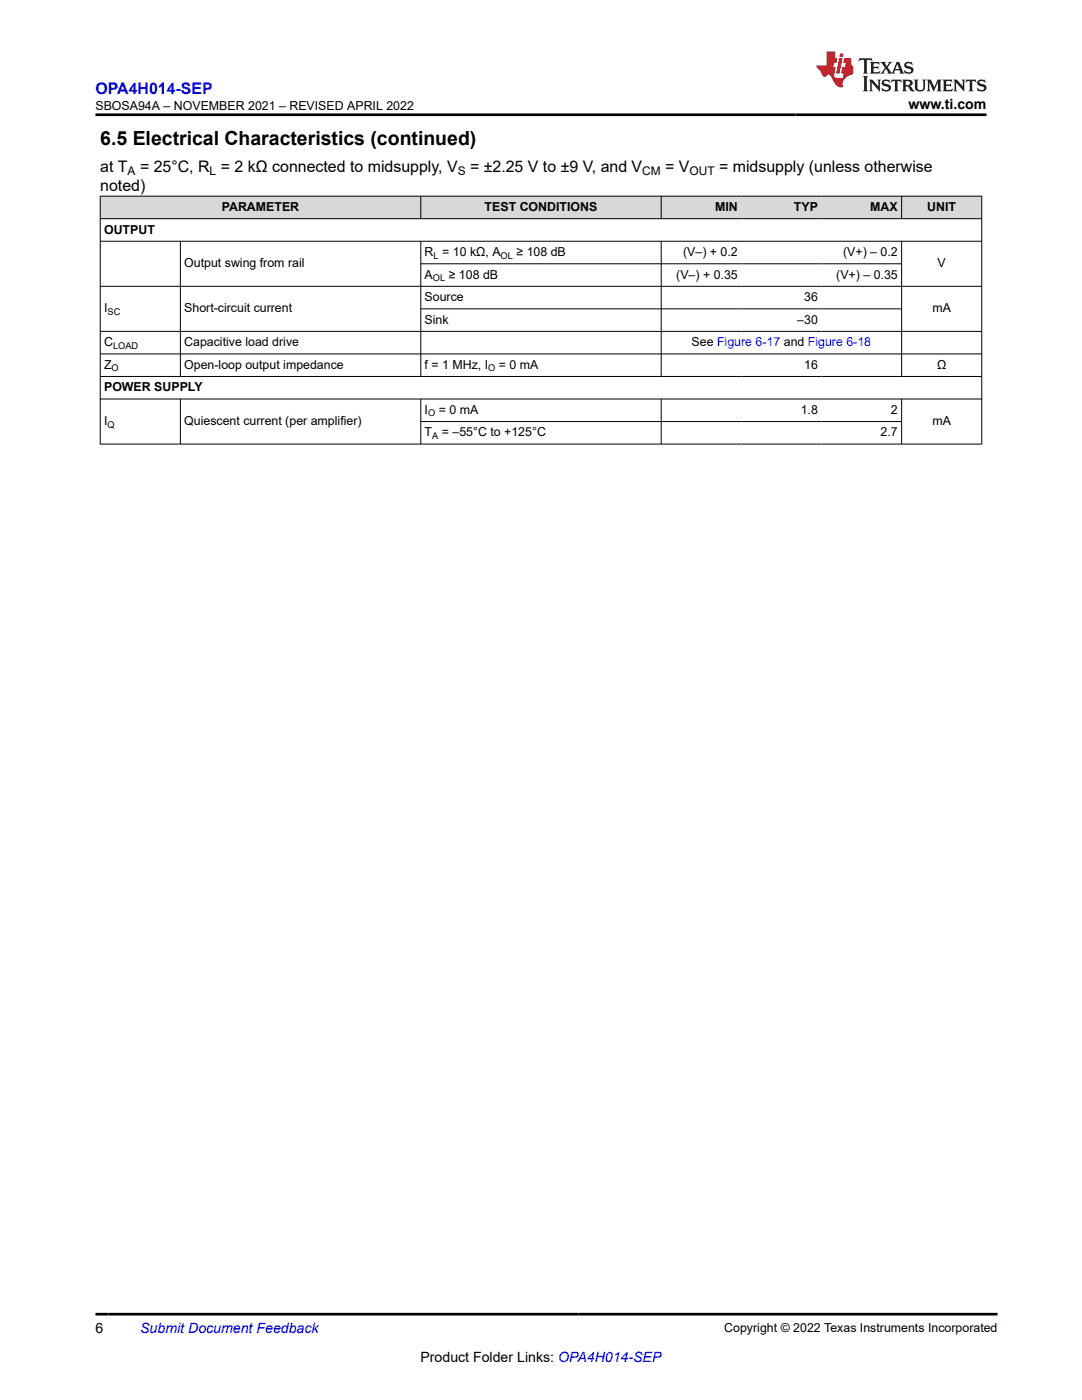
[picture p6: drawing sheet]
<svg xmlns="http://www.w3.org/2000/svg" width="216mm" height="279mm" viewBox="0 0 216 279" stroke-linecap="round" stroke-linejoin="round" font-family="sans-serif">
<g fill="#d8d8d8">
<path d="M20 39.1h175.9v4.5h-175.9z" fill-rule="evenodd"/>
<path d="M20.1 39.2h63.8v4.4h-63.8z" fill-rule="evenodd"/>
<path d="M84 39.2h47.9v4.4h-47.9z" fill-rule="evenodd"/>
<path d="M132 39.2h15.9v4.4h-15.9z" fill-rule="evenodd"/>
<path d="M147.9 39.2h16v4.4h-16z" fill-rule="evenodd"/>
<path d="M163.9 39.2h15.9v4.4h-15.9z" fill-rule="evenodd"/>
<path d="M180 39.2h15.8v4.4h-15.8z" fill-rule="evenodd"/>
</g>
<g fill="none" stroke="#000" stroke-width=".2">
<path d="M19.9 39.1h176.1M20 39.1v49.6M84 39.1v4.6M131.9 39.1v4.6M179.9 39.1v4.6M195.9 39.1v49.6M19.9 43.6h176.1M19.9 48.1h176.1M19.9 57.1h176.1M36 48.1v27.1M84 48.1v27.1M84 52.6h96"/>
<path d="M131.9 48.1v27.1M179.9 48.1v27.1M19.9 66.1h176.1M19.9 70.6h176.1M19.9 75.1h176.1M19.9 79.6h176.1M36 79.6v9.1M84 79.6v9.1M84 61.6h96M131.9 79.6v9.1M179.9 79.6v9.1M19.9 88.6h176.1"/>
<path d="M84 84.1h96"/>
</g>
<path d="M171.5 11.6l-.2 .6 .5-.2h.6v.1v2.2l-.2 .4h1l-.2-.4v-2.2v-.1h.5l.6 .2-.2-.6zM173.6 12.4l.2 .3v1.6l-.2 .4h1.9l.1-.6a1.08 1.08 0 0 1-1.3 .2v-.7h.6l.4 .2v-.7l-.4 .2h-.6v-.5l.2-.2a1 1 0 0 1 1 .3l-.1-.5zM175.7 12.4l.9 1.1-1 1.2h.9l-.2-.2 .5-.8 .4 .8-.2 .2h1.6l-.2-.2 .2-.5h.9l.1 .5-.1 .2h.9l-.2-.4-.8-1.9h-.5l-.9 2.1-.9-1.1 .9-1h-.8l.2 .2-.4 .6-.4-.6 .2-.2zM179 12.8l.4 1h-.7zM180.7 12.5a.65 .65 0 0 0-.2 .7 .65 .65 0 0 0 .6 .5l.6 .1 .1 .3a.79 .79 0 0 1-.7 .4 .79 .79 0 0 1-.7-.5l.1 .7 .2-.1a.93 .93 0 0 0 1.1 0 .93 .93 0 0 0 .4-.9 1.46 1.46 0 0 0-1.2-.6l-.1-.3a1.09 1.09 0 0 1 1.2 .2l-.2-.6-.1 .1-.5-.2zM172.2 15.2l.2 .4v2.2l-.2 .4h1l-.2-.4v-2.2l.2-.4zM173.4 15.9l.2 .4v1.5l-.2 .4h.8l-.3-.4 .1-1.3 1.6 1.8v-2l.2-.4h-.7l.1 .2 .1 1.1-1.2-1.3zM176.2 16a.65 .65 0 0 0-.2 .8 .65 .65 0 0 0 .6 .4l.6 .2 .1 .2a.79 .79 0 0 1-.7 .4 .79 .79 0 0 1-.7-.5l.1 .7 .2-.1a.93 .93 0 0 0 1.1 .1 .93 .93 0 0 0 .4-1 1.46 1.46 0 0 0-1.2-.5l-.1-.4a1.09 1.09 0 0 1 1.2 .2l-.1-.6-.2 .1-.5-.1zM177.9 15.9l-.1 .6a.63 .63 0 0 1 .8-.3v1.6l-.3 .4h1l-.2-.4v-1.6a.66 .66 0 0 1 .8 .3l-.1-.6zM180 15.9l.2 .4v1.5l-.2 .4h1l-.2-.2-.1-.7h.5l.1 .2a.79 .79 0 0 0 1.2 .6l-1-.9a.61 .61 0 0 0 .6-.6 .61 .61 0 0 0-.5-.7zM180.8 16.2h.1a.47 .47 0 0 1 .5 .1 .47 .47 0 0 1 .1 .5l-.1 .1-.7 .1zM182.3 15.9l.2 .2a2.27 2.27 0 0 0 .4 2 1.04 1.04 0 0 0 1.7-.7v-1.3l.2-.2h-.8l.2 .4v1.1a.6 .6 0 0 1-.6 .6 .6 .6 0 0 1-.6-.6v-1.1l.3-.4zM184.9 15.9l.2 .4v1.5l-.2 .4h.8l-.3-.4v-1.4l.9 1.9 .9-1.9v1.4l-.3 .4h1l-.2-.4v-1.5l.2-.4h-.8l-.7 1.5-.6-1.5zM188.1 15.9l.2 .4v1.5l-.2 .4h1.9l.1-.6a1.09 1.09 0 0 1-1.3 .2v-.7h.6l.4 .2v-.6l-.4 .2h-.6v-.6l.2-.1a1.01 1.01 0 0 1 1 .3l-.1-.6zM190.2 15.9l.3 .4v1.5l-.3 .4h.8l-.2-.4v-1.3l1.6 1.8v-2l.2-.4h-.7l.2 .2v1.1l-1.2-1.3zM192.8 15.9l-.1 .6a.63 .63 0 0 1 .8-.3v1.6l-.3 .4h1l-.2-.4v-1.6a.66 .66 0 0 1 .8 .3l-.1-.6zM195.2 16a.65 .65 0 0 0-.2 .8 .65 .65 0 0 0 .6 .4l.6 .2 .2 .2a.79 .79 0 0 1-.7 .4 .79 .79 0 0 1-.7-.5l.1 .7 .2-.1a.93 .93 0 0 0 1 .1 .93 .93 0 0 0 .5-1 1.46 1.46 0 0 0-1.3-.5v-.4a1.09 1.09 0 0 1 1.2 .2l-.2-.6-.2 .1-.5-.1z" fill="#231f20"/>
<path d="M164.9 10.3v2.7h-2l.1 .4 .8 1a.95 .95 0 0 0 1 .9 .59 .59 0 0 1 .5-.4 .59 .59 0 0 1 .5 .3l.4 .8a1.59 1.59 0 0 0 2.1 1.4 1.61 1.61 0 0 1 1-2.3l1-.3-.1-1.5a1.59 1.59 0 0 1-.3-1.7h-1.5l-.2 .9h.6l-.2 .9h-.5l-.2 .9v.3l.4 .1-.1 .9h-.7a.73 .73 0 0 1-1-.7l.3-1.5h-.5l.1-.9h.5l.2-.9h-.5v-1.3zM167.4 11.6l-.6 3.1h.7l.6-3.1zM167.6 10.7l-.1 .6h.7l.1-.6z" fill="#ed1c24"/>
<path d="M19.1 22.9h177.8M19.1 262.3h179.9" fill="none" stroke="#000" stroke-width=".53"/>
<text font-size="3.9" x="20" y="28.8">6.5 Electrical Characteristics (continued)</text>
<text font-size="3.2" fill="#00f" x="19.1" y="18.7">OPA4H014-SEP</text>
<g font-size="3.2">
<text x="20" y="34.3">at T</text>
<text x="27.9" y="34.3">= 25°C, R = 2 kΩ connected to midsupply, V</text>
<text x="93.8" y="34.3">= ±2.25 V to ±9 V, and V</text>
<text x="132.7" y="34.3">= V</text>
<text x="143.5" y="34.3">= midsupply (unless otherwise</text>
<text x="20" y="38.1">noted)</text>
</g>
<g font-size="2.8">
<text x="181.3" y="21.8">www.ti.com</text>
<text x="19.1" y="266.1">6</text>
<text x="83.9" y="271.7">Product Folder Links: OPA4H014-SEP</text>
</g>
<text font-size="2.8" fill="#00f" x="28" y="266.1">Submit Document Feedback</text>
<g font-size="2.5">
<text x="19" y="21.9">SBOSA94A – NOVEMBER 2021 – REVISED APRIL 2022</text>
<text x="20.8" y="46.6">OUTPUT</text>
<text x="44.3" y="42.1">PARAMETER</text>
<text x="96.7" y="42.1">TEST CONDITIONS</text>
<text x="142.7" y="42.1">MIN</text>
<text x="158.4" y="42.1">TYP</text>
<text x="173.7" y="42.1">MAX</text>
<text x="185" y="42.1">UNIT</text>
<text x="36.8" y="53.4">Output swing from rail</text>
<text x="84.7" y="51.1">R = 10 kΩ, A</text>
<text x="103" y="51.1">≥ 108 dB</text>
<text x="136.3" y="51.1">(V–) + 0.2</text>
<text x="168.2" y="51.1">(V+) – 0.2</text>
<text x="187.1" y="53.4">V</text>
<text x="84.7" y="55.6">A</text>
<text x="89.5" y="55.6">≥ 108 dB</text>
<text x="134.9" y="55.6">(V–) + 0.35</text>
<text x="166.9" y="55.6">(V+) – 0.35</text>
<text x="20.8" y="62.4">I</text>
<text x="36.8" y="62.4">Short-circuit current</text>
<text x="84.7" y="60.1">Source</text>
<text x="84.7" y="64.6">Sink</text>
<text x="159.1" y="64.6">–30</text>
<text x="160.5" y="60.1">36</text>
<text x="186.1" y="62.4">mA</text>
<text x="20.8" y="69.1">C</text>
<text x="36.8" y="69.1">Capacitive load drive</text>
<text x="138" y="69.1">See Figure 6-17 and Figure 6-18</text>
<text x="20.8" y="73.6">Z</text>
<text x="36.8" y="73.6">Open-loop output impedance</text>
<text x="84.7" y="73.6">f = 1 MHz, I</text>
<text x="99.6" y="73.6">= 0 mA</text>
<text x="160.5" y="73.6">16</text>
<text x="187" y="73.6">Ω</text>
<text x="20.8" y="78.1">POWER SUPPLY</text>
<text x="84.7" y="82.6">I</text>
<text x="87.5" y="82.6">= 0 mA</text>
<text x="159.8" y="82.6">1.8</text>
<text x="177.8" y="82.6">2</text>
<text x="20.8" y="84.8">I</text>
<text x="36.8" y="84.8">Quiescent current (per amplifier)</text>
<text x="84.7" y="87.1">T</text>
<text x="88.2" y="87.1">= –55°C to +125°C</text>
<text x="175.7" y="87.1">2.7</text>
<text x="186.1" y="84.8">mA</text>
<text x="144.5" y="265.8">Copyright © 2022 Texas Instruments Incorporated</text>
</g>
<g font-size="2.4">
<text x="25.5" y="34.9">A</text>
<text x="41.8" y="34.9">L</text>
<text x="91.3" y="34.9">S</text>
<text x="128.1" y="34.9">CM</text>
<text x="137.6" y="34.9">OUT</text>
</g>
<g font-size="1.9">
<text x="86.5" y="51.6">L</text>
<text x="99.9" y="51.6">OL</text>
<text x="86.4" y="56.1">OL</text>
<text x="21.5" y="62.8">SC</text>
<text x="22.6" y="69.6">LOAD</text>
<text x="22.3" y="74.1">O</text>
<text x="97.4" y="74.1">O</text>
<text x="85.4" y="83.1">O</text>
<text x="21.5" y="85.3">Q</text>
<text x="86.2" y="87.6">A</text>
</g>
</svg>
